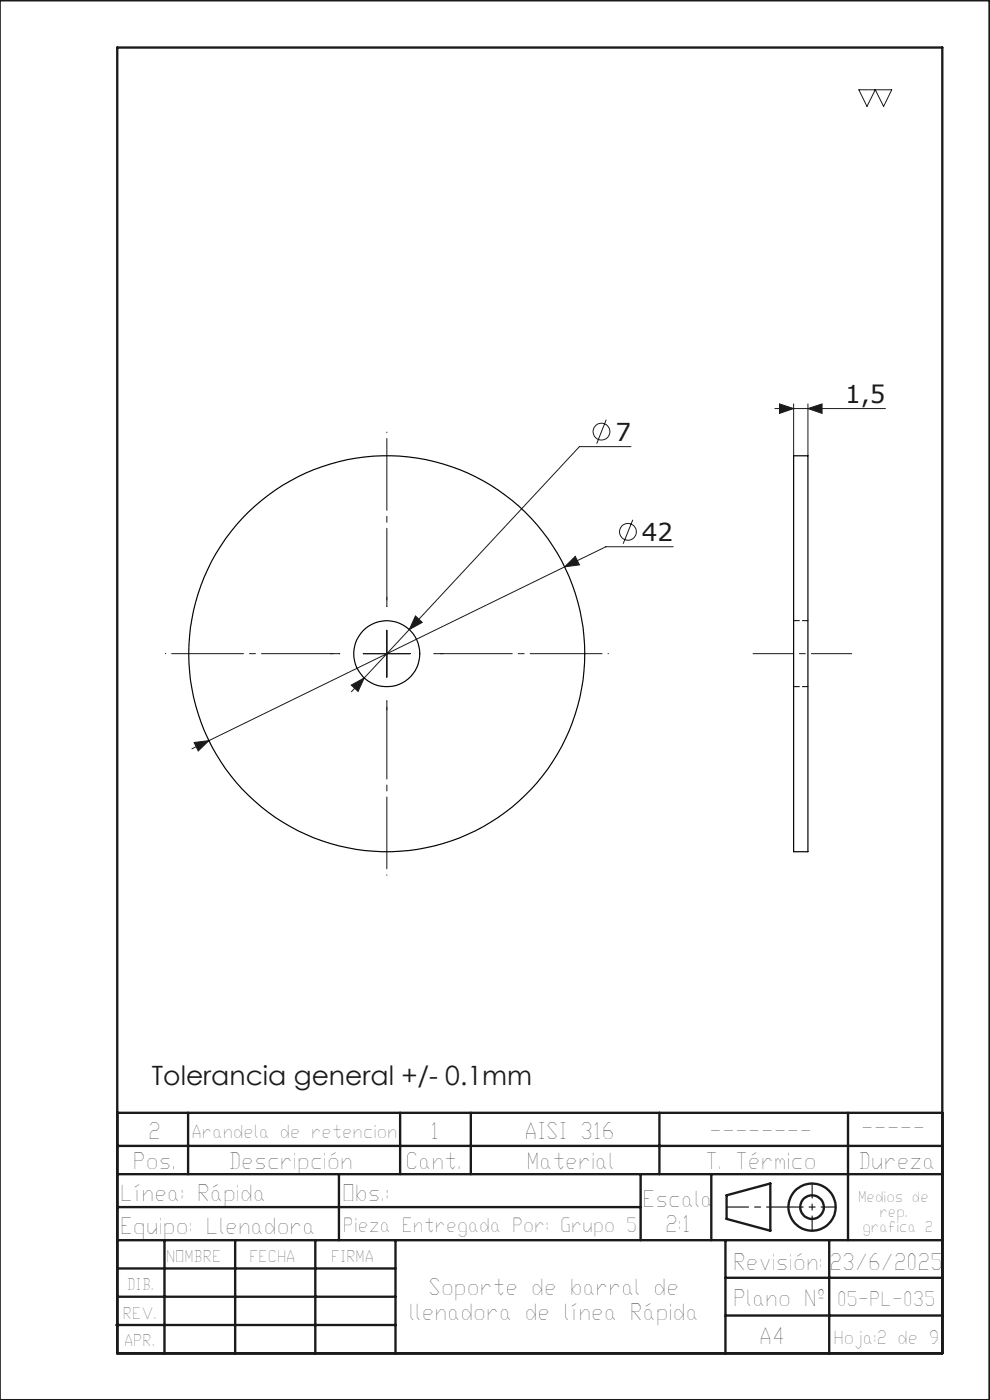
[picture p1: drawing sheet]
<svg xmlns="http://www.w3.org/2000/svg" width="210mm" height="297mm" viewBox="0 0 210 297" stroke-linecap="round" stroke-linejoin="round" font-family="sans-serif">
<g fill="none" stroke="#191924" stroke-width=".21">
<path d="M182.2 19h7l-1.8 3.6-1.7-3.6-1.8 3.6zM128.6 89l-2 5.1M133.8 94.8h-10.9l-48.4 52M164.4 86.7h23.4M165.3 85.7l3 1-3 1zM168.3 85.7v11M171.4 86.7l3-1v2zM171.4 85.7v11M134.2 110.3l-2 5.1M142.8 116h-14.3l-8.7 4.3M77 138.7h10M82.1 133.7v10"/>
<path d="M88.1 130.7l1.5 1.3-2.8 1.6zM119.8 120.3l2.2-2.3 .9 1.8zM119.8 120.3l-75.5 36.8M41.2 157.5l3.1-.4-2.2 2.2zM44.3 157.1l-3.6 1.8M74.5 145.3l2.8-1.5-1.3 2.9z"/>
<circle cx="127.6" cy="91.6" r="1.79"/>
<circle cx="133.2" cy="112.8" r="1.77"/>
</g>
<g fill="none" stroke="#191924" stroke-width=".5">
<path d="M-.1 .1h210v296.9h-210M24.9 10.1h175v277h-175zM24.9 236.1h175M39.9 236.1v13M84.9 236.1v13M99.9 236.1v13M139.9 236.1v13M179.9 236.1v27M24.9 256.1h111M24.9 249.1h175M24.9 243.1h175M71.9 249.1v14"/>
<path d="M135.9 249.1v14M150.9 249.1v14M154.1 253.6l9.3-2.5v10l-9.3-2.5zM24.9 275.1h59M24.9 269.1h59M24.9 263.1h175M34.9 263.1v24M49.9 263.1v24M66.9 263.1v24M83.9 263.1v24M153.9 263.1v24M153.9 279.1h46"/>
<path d="M153.9 271.1h46M175.9 263.1v24M24.7 281.1h59.2"/>
<circle cx="172.2" cy="256.1" r="5"/>
<circle cx="172.3" cy="256.1" r="2.51"/>
</g>
<path d="M72.1 138.7h-37M82.1 128.7v-37M92.1 138.7h37M82.1 148.7v37" fill="none" stroke="#191924" stroke-width=".21" stroke-dasharray="15.2 1.3 1.3 1.3" stroke-dashoffset="-1.4"/>
<path d="M72.1 138.7h-2M82.1 128.7v-2M92.1 138.7h2M82.1 148.7v2" fill="none" stroke="#191924" stroke-width=".21" stroke-dasharray="15.2 1.3 1.3 1.3"/>
<path d="M159.7 138.7h21" fill="none" stroke="#191924" stroke-width=".21" stroke-dasharray="15.2 1.3 1.3 1.3" stroke-dashoffset="6.7"/>
<path d="M172.3 251.1v10M177.3 256.1h-10" fill="none" stroke="#191924" stroke-width=".25" stroke-dasharray="15.2 1.3 1.3 1.3" stroke-dashoffset="12.1"/>
<path d="M154.1 256.1h13.2" fill="none" stroke="#191924" stroke-width=".25" stroke-dasharray="15.2 1.3 1.3 1.3" stroke-dashoffset="10.6"/>
<path d="M74.5 145.3l1.5 1.4 1.3-2.9zM88.1 130.7l-1.3 2.9 2.8-1.6zM41.2 157.5l.9 1.8 2.2-2.2zM119.8 120.3l3.1-.5-.9-1.8zM165.3 85.7l3 1-3 1zM171.4 86.7l3-1v2z" fill="#191924"/>
<g fill="none" stroke="#000" stroke-width=".25">
<path d="M168.3 96.7h3.1v84h-3.1z"/>
<circle cx="82" cy="138.7" r="7"/>
<circle cx="82" cy="138.7" r="42"/>
</g>
<path d="M171.4 131.7h-3M168.4 145.7h3" fill="none" stroke="#000" stroke-width=".21" stroke-dasharray="1.3 .6" stroke-dashoffset=".1"/>
<text font-size="5.6" fill="#191924" x="32.2" y="230.3">Tolerancia general +/- 0.1mm</text>
<g font-size="5.2" fill="#191924">
<text x="179.3" y="85.6">1,5</text>
<text x="130.5" y="93.6">7</text>
<text x="136.2" y="114.9">42</text>
</g>
<g font-size="4.8" fill="#191924">
<text x="31.4" y="241.6">2</text>
<text x="91.3" y="241.6">1</text>
<text x="111.3" y="241.6">AISI 316</text>
<text x="150.5" y="241.6">--------</text>
<text x="182.6" y="241">-----</text>
<text x="28.2" y="248.1">Pos.</text>
<text x="48.5" y="248.1">Descripción</text>
<text x="86" y="248.1">Cant.</text>
<text x="111.7" y="248.1">Material</text>
<text x="149.6" y="248.1">T. Térmico</text>
<text x="182" y="248.1">Dureza</text>
<text x="25.5" y="254.7">Línea: Rápida</text>
<text x="72.6" y="254.7">Obs.:</text>
<text x="136.3" y="256.2">Escala</text>
<text x="25.5" y="261.8">Equipo: Llenadora</text>
<text x="141.1" y="261.4">2:1</text>
<text x="155.5" y="269.5">Revisión:</text>
<text x="175.9" y="269.5">23/6/2025</text>
<text x="90.8" y="274.7">Soporte de barral de</text>
<text x="86.7" y="280">llenadora de línea Rápida</text>
<text x="155.5" y="277.1">Plano Nº</text>
<text x="161.1" y="285.2">A4</text>
</g>
<text font-size="4.2" fill="#191924" x="177.6" y="277">05-PL-035</text>
<text font-size="4.1" fill="#191924" x="72.8" y="261.4">Pieza Entregada Por: Grupo 5</text>
<g font-size="3.9" fill="#191924">
<text x="40.6" y="241.5">Arandela de retencion</text>
<text x="176.8" y="285.1">Hoja:2 de 9</text>
</g>
<g font-size="3.4" fill="#191924">
<text x="35.2" y="267.7">NOMBRE</text>
<text x="52.9" y="267.7">FECHA</text>
<text x="70.2" y="267.7">FIRMA</text>
<text x="26.8" y="273.6">DIB.</text>
<text x="26.1" y="279.8">REV.</text>
<text x="26.3" y="285.6">APR.</text>
</g>
<g font-size="3.2" fill="#191924">
<text x="182" y="254.9">Medios de</text>
<text x="182.9" y="261.3">grafica 2</text>
<text x="186.5" y="258.1">rep.</text>
</g>
</svg>
